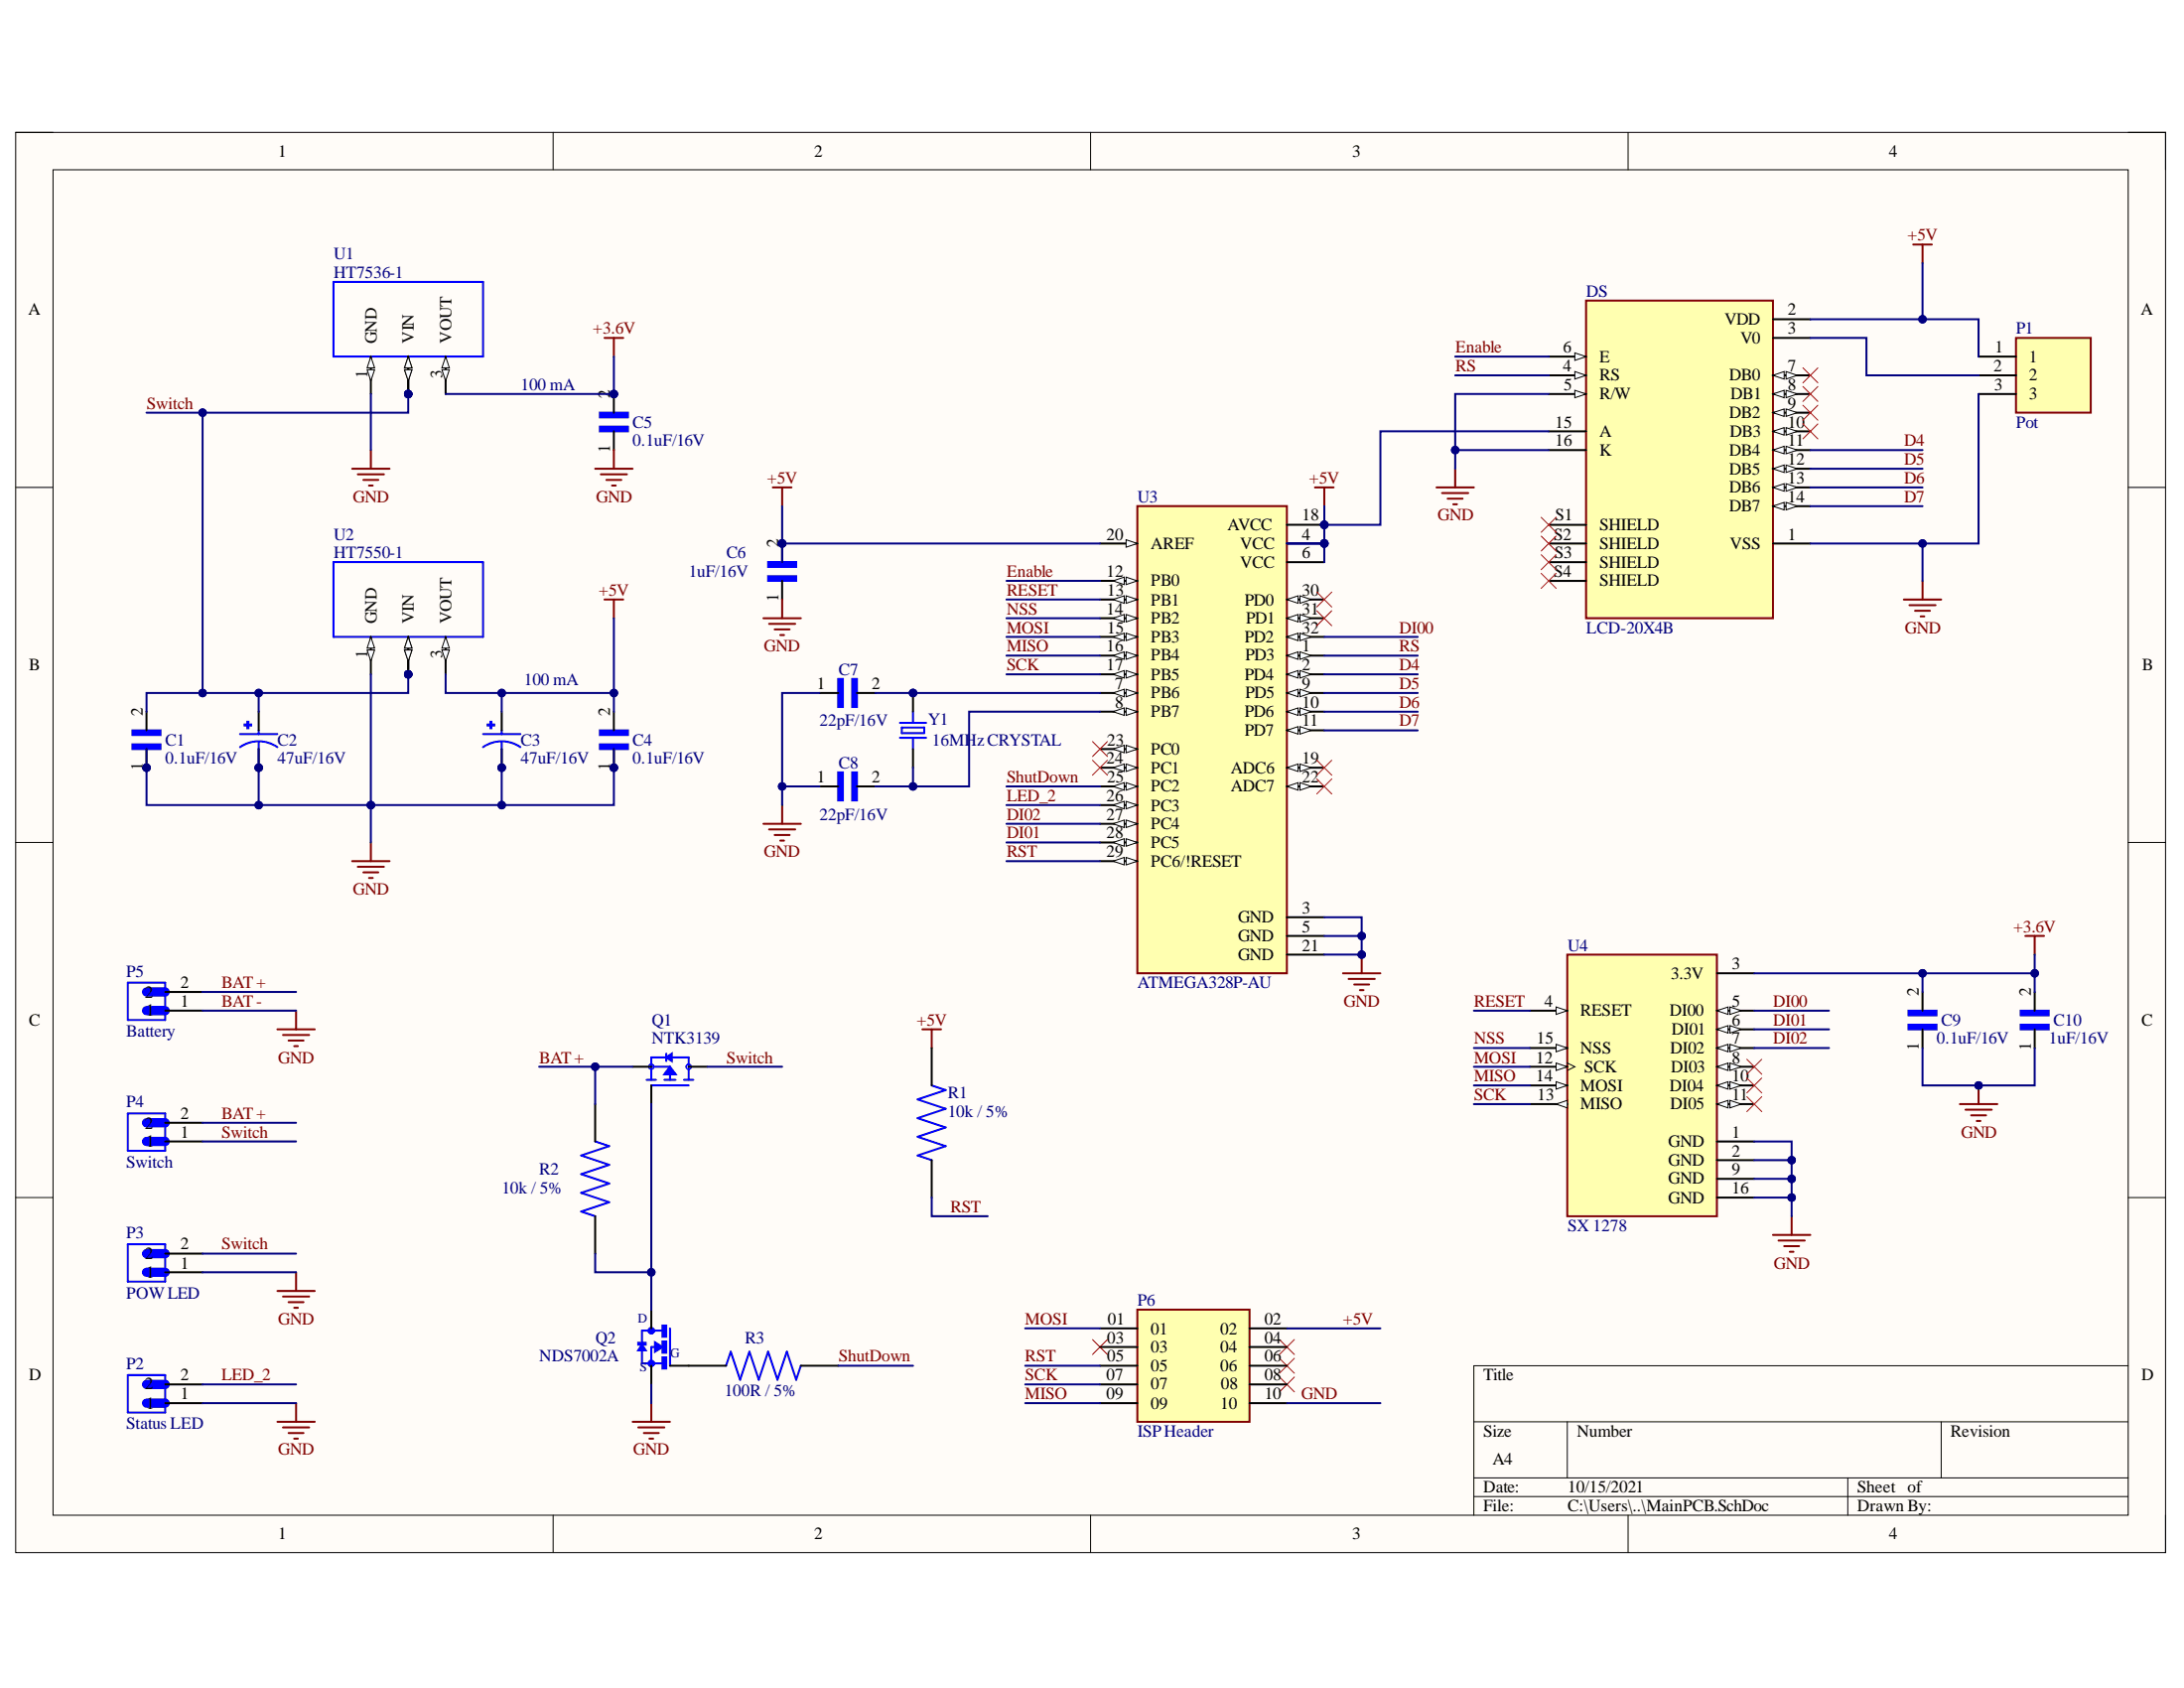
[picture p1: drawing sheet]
# Altium project InnovaMind2021.PrjPcb
1 sheet, 27 parts. Net scope: global (net labels, ports and power ports of the same name join across sheets).
Board file: Main_Unit.PcbDoc

## Sheet MainPCB.SchDoc: Main PCB
size A4; DrawnBy: Charith Janaka; Engineer: Charith Janaka; Revision: 1; SheetNumber: 1; SheetTotal: 1

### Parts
C1  0.1uF/16V  [CAPC3216X110N]
C2  47uF/16V  [CAP_EEEFC0J470AR]
C3  47uF/16V  [CAP_EEEFC0J470AR]
C4  0.1uF/16V  [CAPC3216X110N]
C5  0.1uF/16V  [CAPC3216X110N]
C6  1uF/16V  [CAPC3316X120N]
C7  22pF/16V  [CAPC3216X88N]
C8  22pF/16V  [CAPC3216X88N]
C9  0.1uF/16V  [CAPC3216X110N]
C10  1uF/16V  [CAPC3316X120N]
DS  LCD-20X4B  [LCD_LCD-20X4B]
P1  Pot  [JST_S3B-XH-A(LF)(SN)]
P2  STAT LED  [JST_S2B-XH-A(LF)(SN)]
P3  POW LED  [JST_S2B-XH-A(LF)(SN)]
P4  Switch  [JST_S2B-XH-A(LF)(SN)]
P5  Battery  [JST_S2B-XH-A(LF)(SN)]
P6  AVR ISP  [SAMTEC_TSW-105-05-L-D]
Q1  NTK3139  [SOT40P120X55-3N]
Q2  NDS7002A  [SOT23]
R1  10k / 5%  [RESC3115X65N]
R2  10k / 5%  [RESC3115X65N]
R3  100R / 5%  [RESC3115X65N]
U1  HT7536-1  [SOT89]
U2  HT7550-1  [SOT89]
U3  ATMEGA328P-AU  [QFP80P900X900X120-32N]
U4  SX 1278  [MODULE_RA-02_LORA]
Y1  16MHz CRYSTAL  [XTAL_ECS-160-20-5PVX]

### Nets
+3.6V: C5.2 C9.2 C10.2 U1.3(VOUT) U4.3(3.3V)
+5V: C3.1 C4.2 C6.2 DS.2(VDD) DS.15(A) P1.1 P6.02 R1.1 U2.3(VOUT) U3.4(VCC) U3.6(VCC) U3.18(AVCC) U3.20(AREF)
BAT -: C1.1 C2.2 C3.2 C4.1 C5.1 C6.1 C7.1 C8.1 C9.1 C10.1 DS.1(VSS) DS.5(R/W) DS.16(K) P1.3 P2.1 P3.1 P5.1 P6.10 Q2.2(S) U1.1(GND) U2.1(GND) U3.3(GND) U3.5(GND) U3.21(GND) U4.1(GND) U4.2(GND) U4.9(GND) U4.16(GND)  [also labelled GND]
BAT +: P4.2 P5.2 Q1.2(S) R2.2
D4: DS.11(DB4) U3.2(PD4)
D5: DS.12(DB5) U3.9(PD5)
D6: DS.13(DB6) U3.10(PD6)
D7: DS.14(DB7) U3.11(PD7)
DI00: U3.32(PD2) U4.5(DI00)
DI01: U3.28(PC5) U4.6(DI01)
DI02: U3.27(PC4) U4.7(DI02)
Enable: DS.6(E) U3.12(PB0)
LED_2: P2.2 U3.26(PC3)
MISO: P6.09 U3.16(PB4) U4.14(MOSI)
MOSI: P6.01 U3.15(PB3) U4.12(SCK)
NSS: U3.14(PB2) U4.15(NSS)
RESET: U3.13(PB1) U4.4(RESET)
RS: DS.4(RS) U3.1(PD3)
RST: P6.05 R1.2 U3.29(PC6/!RESET)
SCK: P6.07 U3.17(PB5) U4.13(MISO)
ShutDown: R3.2 U3.25(PC2)
Switch: C1.2 C2.1 P3.2 P4.1 Q1.3(D) U1.2(VIN) U1.2@1(VIN) U2.2(VIN) U2.2@1(VIN)
NetC7_2: C7.2 U3.7(PB6) Y1.2
NetC8_2: C8.2 U3.8(PB7) Y1.1
NetDS_3: DS.3(V0) P1.2
NetQ1_1: Q1.1(G) Q2.3(D) R2.1
NetQ2_1: Q2.1(G) R3.1

Not connected (* = marked no-connect by the designer): DS 7(DB0)* 8(DB1)* 9(DB2)* 10(DB3)* S1(SHIELD)* S2(SHIELD)* S3(SHIELD)* S4(SHIELD)*; P6 03* 04* 06* 08*; U3 19(ADC6)* 22(ADC7)* 23(PC0)* 24(PC1)* 30(PD0)* 31(PD1)*; U4 8(DI03)* 10(DI04)* 11(DI05)*

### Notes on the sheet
- (near C5) 100 mA
- 100 mA
